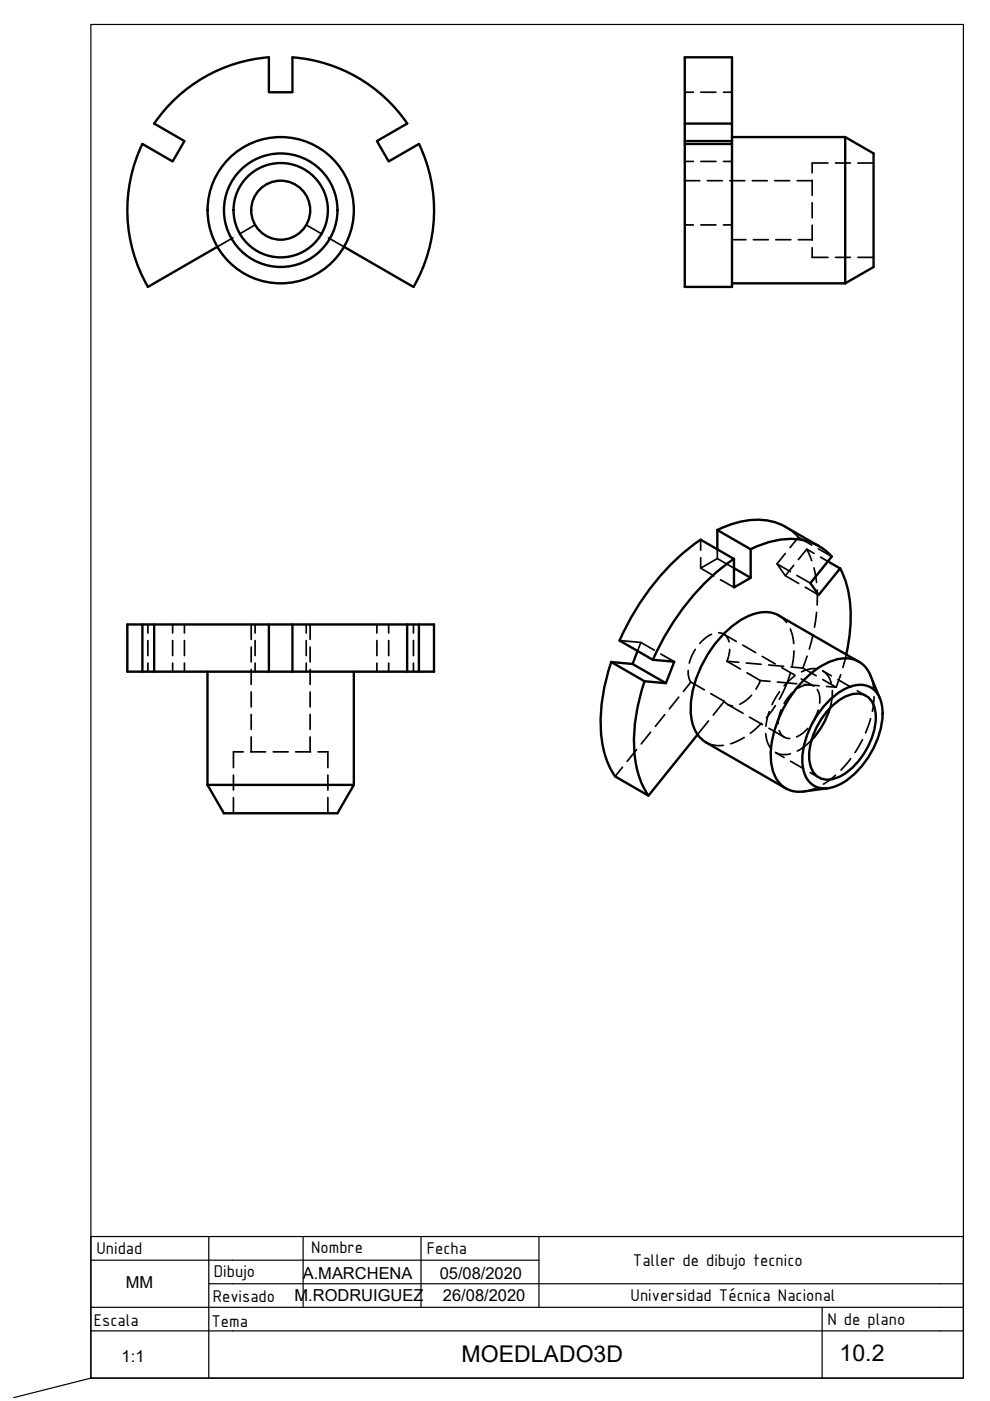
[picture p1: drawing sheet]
<svg xmlns="http://www.w3.org/2000/svg" width="210mm" height="297mm" viewBox="0 0 210 297" stroke-linecap="round" stroke-linejoin="round" font-family="sans-serif">
<!-- layer: MD_Oculto -->
<g fill="none" stroke="#000" stroke-width=".36">
<path d="M145.2 19.6h1.8M148.6 19.6h3.2M153.4 19.6h1.8M145.2 34.2h1.8M145.2 38.3h3.2M148.6 34.2h3.2M150 38.3h3.1M153.4 34.2h1.8M154.7 38.3h3.2M159.5 38.3h3.2M164.3 38.3h3.1M169 38.3h3.2"/>
<path d="M172.2 38.2v3.2M175.5 34.6h-3.3v2M177.1 34.6h3.2M181.9 34.6h3.3M49.4 50.4l-3.3 1.9M54.1 47.7l-3.3 1.9M64.9 47.7l3.3 1.9M69.6 50.4l3.3 1.9M145.2 47.7h1.8M148.6 47.7h3.2M153.4 47.7h1.8M155.2 50.8h2.9"/>
<path d="M159.7 50.8h3.2M164.5 50.8h3.2M169.3 50.8h2.9M172.2 52.5v2.1h3.3M172.2 47.8v3.1M172.2 43v3.2M177.1 54.6h3.2M181.9 54.6h3.3M148.6 114.4v2.2M152.1 116.5v1.9l-3.5 2.1v-2.3M152.1 118.4l3.5 2.1M164.7 119.5l2.9 1.7"/>
<path d="M166.5 117.3l-1.8 2.2 1.8 2.6 1.8-2.2M166.6 111.7l1.4 1 1.3 1.2-1.8 2.2M169.3 118.6l1.8-2.2 1 2.5M169.3 113.9l2.8 1.7M171.1 116.4l1.5 .9M173.5 116.4l2.8 1.6M174 118.1l1.5 .9M31.4 132.4v1.8M31.4 135.8v3.2M36.6 132.4v1.8M36.6 135.8v3.2M39.1 132.4v1.8"/>
<path d="M39.1 135.8v3.2M53.3 132.4v3.2M53.3 137.2v3.2M54.1 132.4v1.8M54.1 135.8v3.2M64.9 132.4v1.8M64.9 135.8v3.2M65.8 132.4v3.2M65.8 137.2v3.2M79.9 132.4v1.8M79.9 135.8v3.2M82.4 132.4v1.8"/>
<path d="M82.4 135.8v3.2M87.7 132.4v1.8M87.7 135.8v3.2M131.3 135.8l4.6 .4-.7 1.8M135.9 136.2l2.8 1.7M140.1 138.7l2.9 1.6M147.4 137.7l-.9 1.8-.4 1.1M148.6 120.5l2.8 1.6M150.8 134.5l-1 .6-1.4 1.3M152.4 134.2a2.33 2.33 0 0 1 2.2 1.9M152.8 122.9l2.8 1.6M153.4 134.5l2.7 1.5"/>
<path d="M154.7 137.7l-.6 2.5M157.5 136.8l2.7 1.6M161.6 139.2l2.8 1.6M165.1 130.5l1.1 .8 .6 .7M166.5 122.1l2.9 1.6M167.6 133.4l.3 1 .4 2M168.3 138l-.3 3.2M169 122l2.8 1.6M170.7 124.5l2.9 1.7M171.1 139.1l-.9 2.5-2.5-.2M172.4 134.6l-.8 3M172.6 120.4l.5 3.1"/>
<path d="M173.1 129.8l-.4 3.2M173.3 125.1v3.2M179.4 138.8l-.7 2.7M31.4 140.6v1.8M36.6 140.6v1.8M39.1 140.6v1.8M51.6 159.4h-2.1v3.4M53.2 159.4h3.1M53.3 141.9v3.2M53.3 146.7v3.2M53.3 151.5v3.1M53.3 156.2v3.2"/>
<path d="M54.1 140.6v1.8M57.9 159.4h3.2M62.7 159.4h3.2M64.9 140.6v1.8M65.8 141.9v3.2M65.8 146.7v3.2M65.8 151.5v3.1M65.8 156.2v3.2M67.4 159.4h2.1v3.4M79.9 140.6v1.8M82.4 140.6v1.8M87.7 140.6v1.8"/>
<path d="M135 158.9l-2 2.5M138 155.2l-2 2.5M140.9 151.5l-2 2.5M143.9 147.8l-2 2.5M145.9 142.2l.1 1.1 .5 1.3-1.6 2M146.5 144.6l2.8 1.7M149.6 157.4a6.1 6.1 0 0 0 3.8 .6M150.2 152.8l-2.3 2.9M150.7 147.1l2.9 1.6M153.6 148.7a2.24 2.24 0 0 0 1.7 .9M153.6 148.7l-2.4 2.9M154.1 140.2l2.5 .2"/>
<path d="M154.1 140.2l2.9 1.6M154.3 149.4l3.2 1.8M157.8 156.4l-2.9 1.3M158.2 140.6l3.2 .2M158.4 142.6l2.8 1.7-.9 1.8M158.9 152l2.8 1.6M159.3 147.4l-1.4 1.3-1 .6M161.2 144.3l2.1 .2M161.4 153.4l-2.3 2.1M162.4 155.5l.3 1.7 .6 1.3M163 141l3.1 .3M163 154.4l3.3 1.9"/>
<path d="M163.1 150.9l-.7 3.1M164.4 149.6l-1.9 2.6M164.4 159.5l1.9 1.1M164.5 159.6l1.3 .4 1.8-.2M164.8 144.6l2.1 .2-1.7 3.5M165.2 154.9a2.19 2.19 0 0 0 2.2 1.7M165.3 146.7l-1.6 2.7M165.6 150.5l-.5 1.7-.1 1.2M165.7 141.5l2.8 1.6M167.6 142.7l-.7 2.1 2 .2M168.1 146.8l-.9 .9-.9 1.5M168.6 143.3l-2.3 2.1"/>
<path d="M169.9 143.9l2.6 1.6M170.2 141.6l2.9 1.7M170.5 145.1l3.2 .3M171.3 154.4l-1.1 1.1-1.3 .7M172 157l-1.8 1.6-1.2 .6M172.1 145.3h-1.4l-1.4 .6M173 141.8l-1.4 .1-1.7 .6M173.3 146.2l.4 1 .1 1.9M173.5 150.6l-.4 1-.9 1.6M174.4 142.2l1.9 1.1M174.4 144.1l2.9 1.6M174.5 142.3l.7 .5a4.1 4.1 0 0 1 1 2"/>
<path d="M176.5 146.4v1.3l-.5 2.4M177.6 144.1l2.8 1.6M178.3 143l-1 2.7-2.1-.2M181.8 146.5l1.8 1M182.9 156.8l-1.6 2.8M184.6 152.4l-1.1 3M184.6 143.3l.5 1.5 .2 1.3M185.3 147.7l-.3 3.1M49.5 164.3v3.2M49.5 169.1v3.3M69.5 164.3v3.2M69.5 169.1v3.3"/>
<path d="M132 162.7l-1.6 1.9M167.6 161.4l2.8 1.6M171.8 163.8l1.8 1M173.2 167l-1.2 .5-1.6 .3M177.2 164.4l-2.6 1.8M180.4 160.9l-2.1 2.4"/>
</g>
<!-- layer: MD_Visible -->
<g fill="none" stroke="#000" stroke-width=".51">
<path d="M145.2 12.1h10v48.7h-10zM30.2 30.5a32.5 32.5 0 0 0 1.2 30.3M30.2 30.5l6.4 3.7 2.5-4.3-6.4-3.7a32.5 32.5 0 0 1 24.3-14.1v7.5h5v-7.4a32.4 32.4 0 0 1 24.3 14l-6.4 3.7 2.5 4.3 6.4-3.7a32.5 32.5 0 0 1-1.1 30.3l-14.8-8.5M145.2 30.5h10M145.2 26.2h10M145.2 29.9h10M155.2 29.1h24M179.2 29.1l6 3.4v24.1l-6 3.5M179.2 29.1v31M46.1 52.3l-14.7 8.5M155.2 60.1h24M152.1 112.4v4.1"/>
<path d="M152.1 112.4l7.1 4.1M155.6 118.5a50.9 50.9 0 0 0-17.2 21.4M159.2 116.4a16.1 16.1 0 0 1 13.2-1.2 10.6 10.6 0 0 1 3.9 2.8l-4.5 5.6 1.8 2.6 4.5-5.7-2.6-1.5M159.2 116.5v6l-3.6 2v-6l-7-4.1a50.9 50.9 0 0 0-17.2 21.4l7 4.1 4.6 .4-1.8 4.5-4.5-.4M166.6 111.7l7 4.1M166.6 111.7a14 14 0 0 0-11.8-.5l-2.7 1.2M27 132.4h65v10h-65zM30.2 132.4v10M32.7 132.4v10M57 132.4v10M62 132.4v10M86.3 132.4v10"/>
<path d="M88.8 132.4v10M135.2 138l-1.1 2.8-4.5-.4M155.6 120.5l3.6 2M165.1 130.5l17 9.8M165.1 130.5a8 8 0 0 0-8.1 1 24.3 24.3 0 0 0-10.6 18.8 9.7 9.7 0 0 0 1.5 5.4M178.1 120.5a24.7 24.7 0 0 1 1.9 15.2l-.6 3M44 142.4v24M75 142.4v24M129.6 140.4l7.1 4M129.6 140.4a33.9 33.9 0 0 0-1.4 19.5 15.7 15.7 0 0 0 2.2 4.7l7.1 4.1 10.4-13M134.1 140.8l7.1 4M136.7 144.4a33.9 33.9 0 0 0-1.4 19.6 15.7 15.7 0 0 0 2.2 4.7"/>
<path d="M147.9 155.7l.6 .8 1.1 .9 17 9.8M175.5 148.8a10.2 10.2 0 0 1 7.4-3.6 4.8 4.8 0 0 1 4.2 4.8 18.1 18.1 0 0 1-9.6 16.6 4.8 4.8 0 0 1-7.3-4.2 18 18 0 0 1 5.3-13.6zM175.9 150.2a9.1 9.1 0 0 1 5.7-3.1 3.9 3.9 0 0 1 4 3.8 15 15 0 0 1-8 14 4 4 0 0 1-6-3.5 15 15 0 0 1 4.3-11.2zM176 150.1a16.9 16.9 0 0 1-4 6.8M184.6 143.3l1.9 4.8M184.6 143.3a5.8 5.8 0 0 0-7.9-3.3 20.8 20.8 0 0 0-10.8 10.5 19.8 19.8 0 0 0-2.2 12.1 5.9 5.9 0 0 0 6.8 5.2l5.1-.7M44 166.4l3.5 6h24.1l3.4-6M44 166.4h31"/>
<circle cx="59.5" cy="44.6" r="12"/>
<circle cx="59.5" cy="44.6" r="6.3"/>
<circle cx="59.5" cy="44.6" r="10"/>
<circle cx="59.5" cy="44.6" r="15.5"/>
</g>
<!-- layer: 0 -->
<path d="M19.3 267.2h95M19.3 277.2h180M44.3 272.2h155M44.3 262.2v30M64.3 262.2v15M89.3 262.2v15M114.3 262.2v15M199.3 262.2h-180v30l-16.4 4.1M19.3 282.2h180" fill="none" stroke="#000" stroke-width=".25"/>
<!-- layer: Cotas -->
<path d="M19.3 5.2h185v287h-185z" fill="none" stroke="#000" stroke-width=".25"/>
<!-- layer: CajetinLine -->
<path d="M174.3 277.2v15M199.3 272.2h5v20h-185M199.3 262.2h5v10M199.3 277.2h5M199.3 282.2h5" fill="none" stroke="#000" stroke-width=".25"/>
<g font-size="4.9">
<text x="97.9" y="288.8">MOEDLADO3D</text>
<text x="178" y="288.5">10.2</text>
</g>
<g font-size="3.9">
<text x="20.5" y="265.8">Unidad</text>
<text x="66" y="265.6">Nombre</text>
<text x="90.5" y="265.9">Fecha</text>
<text x="134.2" y="268.4">Taller de dibujo tecnico</text>
<text x="45.3" y="270.7">Dibujo</text>
<text x="133.7" y="275.9">Universidad Técnica Nacional</text>
<text x="19.9" y="281.1">Escala</text>
<text x="44.8" y="281.3">Tema</text>
<text x="45.1" y="276.1">Revisado</text>
<text x="175.4" y="280.9">N de plano</text>
</g>
<g font-size="3.5">
<text x="26.7" y="273.2">MM</text>
<text x="62.4" y="275.8">M.RODRUIGUEZ</text>
<text x="64.2" y="271.1">A.MARCHENA</text>
<text x="93.2" y="271.1">05/08/2020</text>
<text x="93.9" y="275.9">26/08/2020</text>
<text x="25.8" y="288.8">1:1</text>
</g>
</svg>
